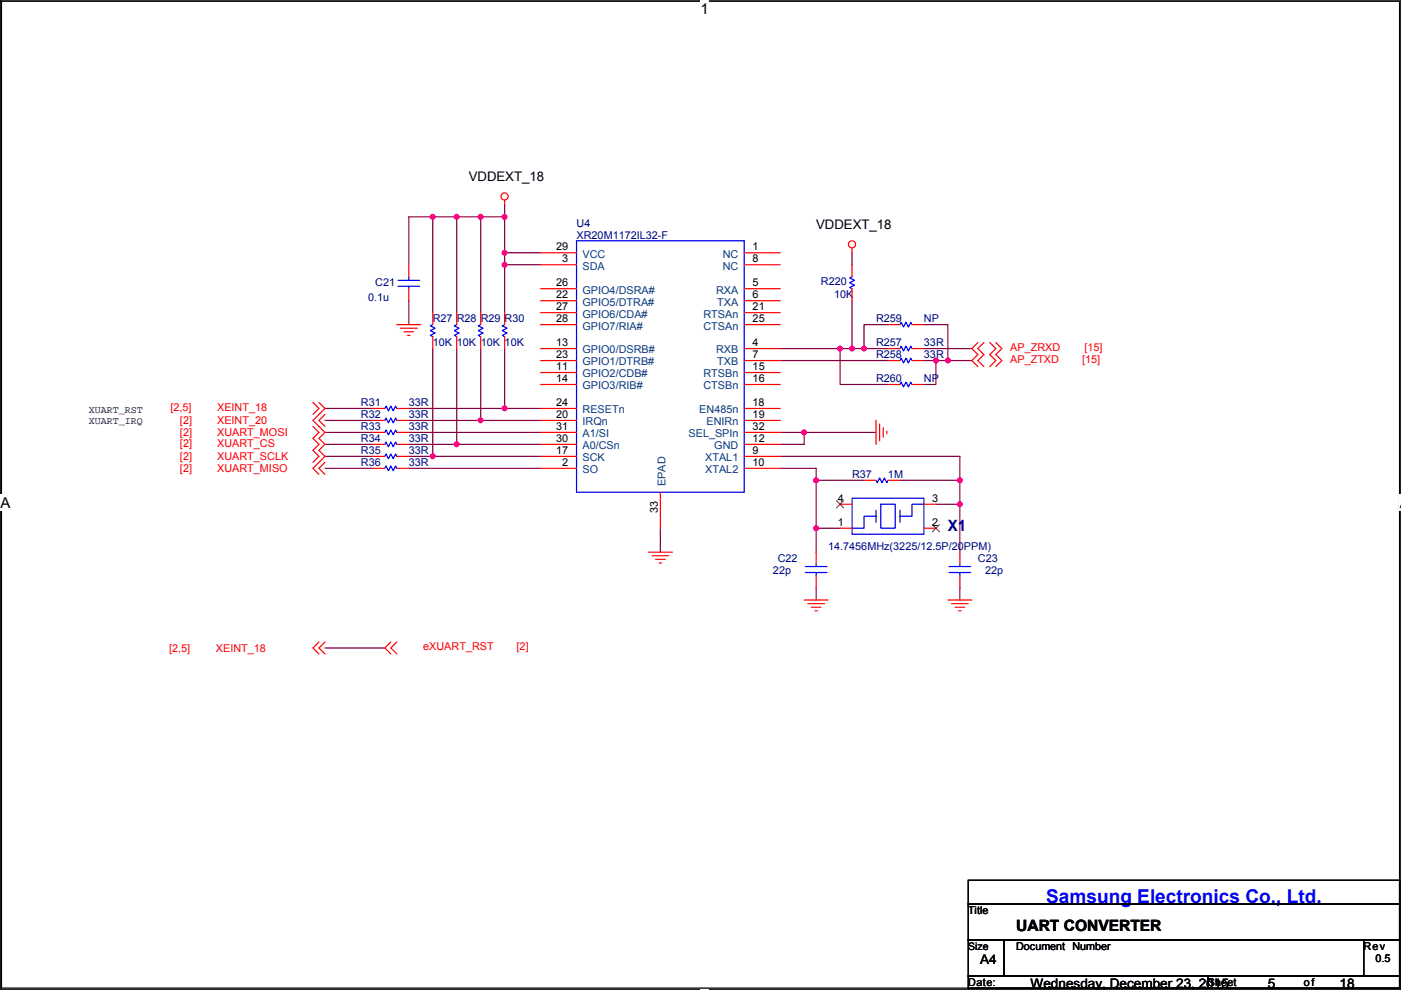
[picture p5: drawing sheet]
<svg xmlns="http://www.w3.org/2000/svg" width="297mm" height="210mm" viewBox="0 0 297 210" stroke-linecap="round" stroke-linejoin="round" font-family="sans-serif">
<path d="M.1 0h296.9v209.8h-296.9zM.3 .3h296.4v209.3h-296.4z" fill="none" stroke="#000" stroke-width=".25"/>
<g fill="#fff">
<path d="M148.5 .1h1.8v3.6h-1.8z"/>
<path d="M148.5 209.7h1.8v.2h-1.8z"/>
<path d="M.1 104.9h2.1v3.5h-2.1z"/>
<path d="M296.8 104.9h.2v3.5h-.2z"/>
</g>
<g fill="none" stroke="#800040" stroke-width=".25">
<path d="M91.8 46h5M91.8 46h-5.1v10.2M91.8 46v20.3M96.8 46h5.1M96.8 46v20.3M101.9 46h5.1M101.9 46v20.3M107 46v7.6M107 53.6v2.6M107 43.5v2.5M107 53.6h7.6M107 56.2h7.6"/>
<path d="M107 56.2v10.1M180.7 53.6v2.6M86.7 63.8v5.1M91.8 73.9v22.9M96.8 73.9v20.4M101.9 73.9v15.3M107 73.9v12.7M165.4 76.5h22.9M165.4 73.9h12.7M178.1 73.9v7.7h10.2M180.7 63.8v10.1h-2.6M183.2 73.9h5.1"/>
<path d="M188.3 68.9h-5.1v5h-2.5M195.9 68.9h5.1v7.6h-2.6M195.9 76.5h2.5M195.9 73.9h10.2M198.4 76.5v5.1h-2.5M201 76.5h5.1M68.9 89.2h10.2M68.9 99.3h10.2M68.9 86.6h10.2M68.9 91.7h10.2M68.9 94.3h10.2M68.9 96.8h10.2"/>
<path d="M86.7 86.6h20.3M86.7 89.2h15.2M86.7 99.3h27.9M86.7 96.8h27.9M86.7 91.7h27.9M86.7 94.3h10.1M96.8 94.3h17.8M101.9 89.2h12.7M107 86.6h7.6M165.4 91.7h5.1M165.4 96.8h38.1v5.1M165.4 99.3h7.6v2.6h10.2"/>
<path d="M170.5 91.7h15.2M170.5 91.7v2.6h-5.1M140 112v5.1M173 112h5.1M173 112v5.1M173 101.9v10.1M190.8 101.9h12.7M198.4 107h5.1M203.5 101.9v15.2M68.9 137.4h12.7M173 124.7v2.6M203.5 124.7v2.6"/>
</g>
<g fill="#f0f" stroke="#f0f" stroke-width=".25">
<circle cx="107" cy="86.6" r=".5"/>
<circle cx="107" cy="53.6" r=".5"/>
<circle cx="107" cy="46" r=".5"/>
<circle cx="101.9" cy="89.2" r=".5"/>
<circle cx="96.8" cy="94.2" r=".5"/>
<circle cx="101.9" cy="46" r=".5"/>
<circle cx="96.8" cy="46" r=".5"/>
<circle cx="91.7" cy="46" r=".5"/>
<circle cx="91.7" cy="96.8" r=".5"/>
<circle cx="107" cy="56.1" r=".5"/>
<circle cx="203.5" cy="106.9" r=".5"/>
<circle cx="203.5" cy="101.9" r=".5"/>
<circle cx="173" cy="112" r=".5"/>
<circle cx="173" cy="101.9" r=".5"/>
<circle cx="201" cy="76.5" r=".5"/>
<circle cx="170.5" cy="91.7" r=".5"/>
<circle cx="180.6" cy="73.9" r=".5"/>
<circle cx="183.2" cy="73.9" r=".5"/>
<circle cx="198.4" cy="76.5" r=".5"/>
<circle cx="178.1" cy="73.9" r=".5"/>
</g>
<g fill="none" stroke="#f00" stroke-width=".25">
<path d="M86.7 56.2v2.5M107 42.4v1.1M114.6 53.6h7.6M114.6 56.2h7.6M157.8 53.6h7.6M157.8 56.2h7.6M180.7 52.6v1M180.7 56.2v2.5M84.1 68.9h5.1M84.9 69.6h3.6M85.7 70.4h2M86.4 71.1h.5"/>
<path d="M86.7 61.2v2.6M91.8 71.4v2.5M91.8 66.3v2.6M96.8 71.4v2.5M96.8 66.3v2.6M101.9 71.4v2.5M101.9 66.3v2.6M107 71.4v2.5M107 66.3v2.6M114.6 73.9h7.6M114.6 76.5h7.6M114.6 79h7.6"/>
<path d="M114.6 61.2h7.6M114.6 63.8h7.6M114.6 66.3h7.6M114.6 68.9h7.6M157.8 61.2h7.6M157.8 63.8h7.6M157.8 66.3h7.6M157.8 68.9h7.6M157.8 73.9h7.6M157.8 76.5h7.6M157.8 79h7.6M180.7 61.2v2.6"/>
<path d="M188.3 68.9h2.5M188.3 73.9h2.5M188.3 76.5h2.5M193.4 68.9h2.5M193.4 73.9h2.5M193.4 76.5h2.5M207.3 72.7l-1.2 1.2 1.2 1.3-1.2 1.3 1.2 1.2M208.6 72.7l-1.3 1.2 1.3 1.3-1.3 1.3 1.3 1.2M209.9 72.7l1.2 1.2-1.2 1.3 1.2 1.3-1.2 1.2M211.1 72.7l1.3 1.2-1.3 1.3 1.3 1.3-1.3 1.2M66.4 85.4l1.2 1.2-1.2 1.3M66.4 90.4l1.2 1.3-1.2 1.3 1.2 1.3-1.2 1.2 1.2 1.3-1.2 1.3"/>
<path d="M67.6 85.4l1.3 1.2-2.5 2.6 2.5 2.5-1.3 1.3 1.3 1.3-1.3 1.2 1.3 1.3-2.5 2.5 1.2 1.3M68.9 87.9l-1.3 1.3 1.3 1.2M68.9 98.1l-1.3 1.2 1.3 1.3M79.1 86.6h2.5M79.1 99.3h2.5M79.1 89.2h2.5M79.1 94.3h2.5M79.1 91.7h2.5M79.1 96.8h2.5M84.1 86.6h2.6M84.1 99.3h2.6M84.1 89.2h2.6"/>
<path d="M84.1 94.3h2.6M84.1 91.7h2.6M84.1 96.8h2.6M114.6 81.6h7.6M114.6 86.6h7.6M114.6 89.2h7.6M114.6 91.7h7.6M114.6 94.3h7.6M114.6 96.8h7.6M114.6 99.3h7.6M157.8 99.3h7.6M157.8 96.8h7.6"/>
<path d="M157.8 81.6h7.6M157.8 86.6h7.6M157.8 89.2h7.6M157.8 91.7h7.6M157.8 94.3h7.6M185.7 89.2v5.1M186.5 89.9v3.6M187.3 90.7v2M188 91.5v.5M188.3 81.6h2.5M193.4 81.6h2.5M137.5 117.1h5.1"/>
<path d="M138.2 117.9h3.6M139 118.6h2M139.8 119.4h.5M140 104.4v7.6M173 117.1v2.6M178.1 112h2.6M178.1 107h2.6M183.2 101.9h2.5M188.3 101.9h2.5M195.9 107h2.5M195.9 112h2.5M203.5 117.1v2.6"/>
<path d="M67.6 136.2l-1.2 1.2 1.2 1.3M68.9 136.2l-1.3 1.2 1.3 1.3M82.9 136.2l-1.3 1.2 1.3 1.3M84.1 136.2l-1.2 1.2 1.2 1.3M170.5 127.3h5.1M171.3 128h3.5M172 128.8h2.1M172.8 129.6h.5M173 122.2v2.5M201 127.3h5.1M201.7 128h3.6M202.5 128.8h2"/>
<path d="M203.3 129.6h.5M203.5 122.2v2.5"/>
<circle cx="107" cy="41.7" r=".76"/>
<circle cx="180.6" cy="51.8" r=".76"/>
</g>
<path d="M205.3 186.7h91.4v5.1h-91.4zM205.3 191.8h91.4v7.6h-91.4zM205.3 199.4h7.6v7.6h-7.6zM212.9 199.4h76.2v7.6h-76.2zM289.1 199.4h7.6v7.6h-7.6zM205.3 207h50.8v2.6h-50.8zM256.1 207h40.6v2.6h-40.6z" fill="none" stroke="#000" stroke-width=".25"/>
<g fill="none" stroke="#00f" stroke-width=".25">
<path d="M84.4 59.5h4.6M86.7 58.7v.8M122.2 51.1h35.6v53.3h-35.6zM180.7 58.7l-.6 .2 1.1 .6-1.1 .5 1.1 .5-1.1 .5 .6 .2M84.4 60.7h4.6M86.7 60.7v.5M91.8 68.9l-.6 .2 1.1 .5-1.1 .5 1.1 .5-1.1 .5 .6 .3M96.8 68.9l-.5 .2 1 .5-1 .5 1 .5-1 .5 .5 .3M101.9 68.9l-.5 .2 1 .5-1 .5 1 .5-1 .5 .5 .3M107 68.9l-.5 .2 1 .5-1 .5 1 .5-1 .5 .5 .3M190.8 68.9l.3-.6 .5 1.1 .5-1.1 .5 1.1 .5-1.1 .3 .6M190.8 73.9l.3-.5 .5 1 .5-1 .5 1 .5-1 .3 .5"/>
<path d="M190.8 76.5l.3-.5 .5 1 .5-1 .5 1 .5-1 .3 .5M81.6 86.6l.2-.5 .6 1 .5-1 .5 1 .5-1 .2 .5M81.6 99.3l.2-.5 .6 1 .5-1 .5 1 .5-1 .2 .5M81.6 89.2l.2-.5 .6 1 .5-1 .5 1 .5-1 .2 .5M81.6 94.3l.2-.6 .6 1.1 .5-1.1 .5 1.1 .5-1.1 .2 .6M81.6 91.7l.2-.5 .6 1 .5-1 .5 1 .5-1 .2 .5M81.6 96.8l.2-.5 .6 1 .5-1 .5 1 .5-1 .2 .5M190.8 81.6l.3-.6 .5 1.1 .5-1.1 .5 1.1 .5-1.1 .3 .6M173 119.7v.5M180.7 105.7h15.2v7.6h-15.2zM185.7 108.2v2.6M185.7 101.9l.3 .5 .5-1 .5 1 .5-1 .5 1 .3-.5"/>
<path d="M185.7 109.5h-2.5v2.5h-2.5M186.7 107h3.1v5h-3.1zM190.8 108.2v2.6M195.9 107h-2.5v2.5h-2.6M203.5 119.7v.5M170.7 121.4h4.6M170.7 120.2h4.6M173 121.4v.8M201.2 121.4h4.6M201.2 120.2h4.6M203.5 121.4v.8"/>
</g>
<path d="M177.4 106.2l1.5 1.5M178.9 106.2l-1.6 1.5M197.7 111.3l1.5 1.5M199.2 111.3l-1.5 1.5" fill="none" stroke="#804000" stroke-width=".21"/>
<text font-size="4" fill="#00f" x="221.8" y="191.5">Samsung Electronics Co., Ltd.</text>
<text font-size="3.3" fill="#000080" x="201" y="112.6">X1</text>
<text font-size="3.3" x="215.5" y="197.4">UART CONVERTER</text>
<g font-size="3.2">
<text x="148.5" y="3">1</text>
<text x=".1" y="107.7">A</text>
<text x="296.8" y="107.7">A</text>
</g>
<g font-size="2.8">
<text x="99.4" y="38.3">VDDEXT_18</text>
<text x="173" y="48.5">VDDEXT_18</text>
<text x="207.8" y="204.4">A4</text>
<text x="218.5" y="209.5">Wednesday, December 23, 2015</text>
<text x="268.8" y="209.5">5</text>
<text x="284" y="209.5">18</text>
</g>
<g font-size="2.3">
<text x="117.9" y="53.1">29</text>
<text x="159.6" y="53.1">1</text>
<text x="119.2" y="55.6">3</text>
<text x="159.6" y="55.6">8</text>
<text x="117.9" y="60.7">26</text>
<text x="117.9" y="63.2">22</text>
<text x="117.9" y="65.8">27</text>
<text x="159.6" y="63.2">6</text>
<text x="159.6" y="65.8">21</text>
<text x="159.6" y="60.7">5</text>
<text x="117.9" y="68.3">28</text>
<text x="159.6" y="68.3">25</text>
<text x="117.9" y="73.4">13</text>
<text x="117.9" y="75.9">23</text>
<text x="159.6" y="75.9">7</text>
<text x="159.6" y="73.4">4</text>
<text x="117.9" y="78.5">11</text>
<text x="117.9" y="81">14</text>
<text x="159.6" y="78.5">15</text>
<text x="159.6" y="81">16</text>
<text x="117.9" y="86.1">24</text>
<text x="117.9" y="88.6">20</text>
<text x="159.6" y="86.1">18</text>
<text x="159.6" y="88.6">19</text>
<text x="117.9" y="91.2">31</text>
<text x="117.9" y="93.7">30</text>
<text x="159.6" y="91.2">32</text>
<text x="159.6" y="93.7">12</text>
<text x="117.9" y="96.3">17</text>
<text x="119.2" y="98.8">2</text>
<text x="159.6" y="98.8">10</text>
<text x="159.6" y="96.3">9</text>
<text x="177.6" y="106.4">4</text>
<text x="197.7" y="106.4">3</text>
<text x="139.5" y="108.8" transform="rotate(-90 139.5 108.8)">33</text>
<text x="177.6" y="111.5">1</text>
<text x="197.7" y="111.5">2</text>
<text x="205.3" y="193.8">Title</text>
<text x="215.5" y="201.5">Document Number</text>
<text x="289.1" y="201.5">Rev</text>
<text x="205.3" y="209.1">Date:</text>
<text x="256.1" y="209.1">Sheet</text>
<text x="276.4" y="209.1">of</text>
<text x="291.7" y="204">0.5</text>
</g>
<g font-size="2.3" fill="#000080">
<text x="122.2" y="48">U4</text>
<text x="122.2" y="50.6">XR20M1172IL32-F</text>
<text x="78" y="63.8">0.1u</text>
<text x="79.6" y="60.7">C21</text>
<text x="174.1" y="60.5">R220</text>
<text x="176.8" y="63.3">10K</text>
<text x="91.8" y="68.4">R27 R28 R29 R30</text>
<text x="185.7" y="68.4">R259</text>
<text x="195.9" y="68.4">NP</text>
<text x="91.8" y="73.4">10K 10K 10K 10K</text>
<text x="185.7" y="73.4">R257</text>
<text x="185.7" y="76">R258</text>
<text x="195.9" y="73.4">33R</text>
<text x="195.9" y="76">33R</text>
<text x="185.7" y="81.1">R260</text>
<text x="195.9" y="81.1">NP</text>
<text x="76.5" y="86.1">R31</text>
<text x="76.5" y="88.7">R32</text>
<text x="86.7" y="86.1">33R</text>
<text x="86.7" y="88.7">33R</text>
<text x="76.5" y="93.8">R34</text>
<text x="76.5" y="91.2">R33</text>
<text x="86.7" y="93.8">33R</text>
<text x="86.7" y="91.2">33R</text>
<text x="76.5" y="98.8">R36</text>
<text x="76.5" y="96.3">R35</text>
<text x="86.7" y="98.8">33R</text>
<text x="86.7" y="96.3">33R</text>
<text x="180.7" y="101.4">R37</text>
<text x="188.3" y="101.4">1M</text>
<text x="164.9" y="119.2">C22</text>
<text x="175.6" y="116.6">14.7456MHz(3225/12.5P/20PPM)</text>
<text x="207.3" y="119.2">C23</text>
<text x="163.9" y="121.7">22p</text>
<text x="208.8" y="121.7">22p</text>
</g>
<g font-size="2.3" fill="#004080">
<text x="123.5" y="54.7">VCC</text>
<text x="123.5" y="57.2">SDA</text>
<text x="153.2" y="54.7">NC</text>
<text x="153.2" y="57.2">NC</text>
<text x="123.5" y="62.3">GPIO4/DSRA#</text>
<text x="123.5" y="64.8">GPIO5/DTRA#</text>
<text x="151.8" y="62.3">RXA</text>
<text x="152.1" y="64.8">TXA</text>
<text x="123.5" y="67.4">GPIO6/CDA#</text>
<text x="123.5" y="69.9">GPIO7/RIA#</text>
<text x="149.1" y="67.4">RTSAn</text>
<text x="149.1" y="69.9">CTSAn</text>
<text x="123.5" y="75">GPIO0/DSRB#</text>
<text x="123.5" y="77.5">GPIO1/DTRB#</text>
<text x="151.8" y="75">RXB</text>
<text x="152.1" y="77.5">TXB</text>
<text x="123.5" y="80.1">GPIO2/CDB#</text>
<text x="123.5" y="82.6">GPIO3/RIB#</text>
<text x="149.1" y="80.1">RTSBn</text>
<text x="149.1" y="82.6">CTSBn</text>
<text x="123.5" y="87.7">RESETn</text>
<text x="148.3" y="87.7">EN485n</text>
<text x="123.5" y="90.2">IRQn</text>
<text x="123.5" y="92.8">A1/SI</text>
<text x="123.5" y="95.3">A0/CSn</text>
<text x="146" y="92.8">SEL_SPIn</text>
<text x="149.8" y="90.2">ENIRn</text>
<text x="151.4" y="95.3">GND</text>
<text x="123.5" y="97.8">SCK</text>
<text x="123.5" y="100.4">SO</text>
<text x="149.5" y="100.4">XTAL2</text>
<text x="149.5" y="97.8">XTAL1</text>
<text x="141.1" y="103.1" transform="rotate(-90 141.1 103.1)">EPAD</text>
</g>
<g font-size="2.3" fill="#f00">
<text x="214.2" y="74.5">AP_ZRXD</text>
<text x="214.2" y="77">AP_ZTXD</text>
<text x="229.4" y="77">[15]</text>
<text x="229.9" y="74.5">[15]</text>
<text x="36.1" y="87.2">[2,5]</text>
<text x="38.2" y="90">[2]</text>
<text x="46" y="87.2">XEINT_18</text>
<text x="46" y="90">XEINT_20</text>
<text x="38.2" y="94.8">[2]</text>
<text x="38.2" y="92.5">[2]</text>
<text x="46" y="94.8">XUART_CS</text>
<text x="46" y="92.5">XUART_MOSI</text>
<text x="38.2" y="100.1">[2]</text>
<text x="38.2" y="97.6">[2]</text>
<text x="46" y="100.1">XUART_MISO</text>
<text x="46" y="97.6">XUART_SCLK</text>
<text x="89.7" y="138">eXUART_RST</text>
<text x="109.5" y="138">[2]</text>
<text x="35.9" y="138.2">[2,5]</text>
<text x="45.8" y="138.2">XEINT_18</text>
</g>
<text font-size="2.2" x="205.3" y="201.4">Size</text>
<g font-size="2.1">
<text x="18.9" y="89.9">XUART_IRQ</text>
<text x="18.9" y="87.6">XUART_RST</text>
</g>
</svg>
